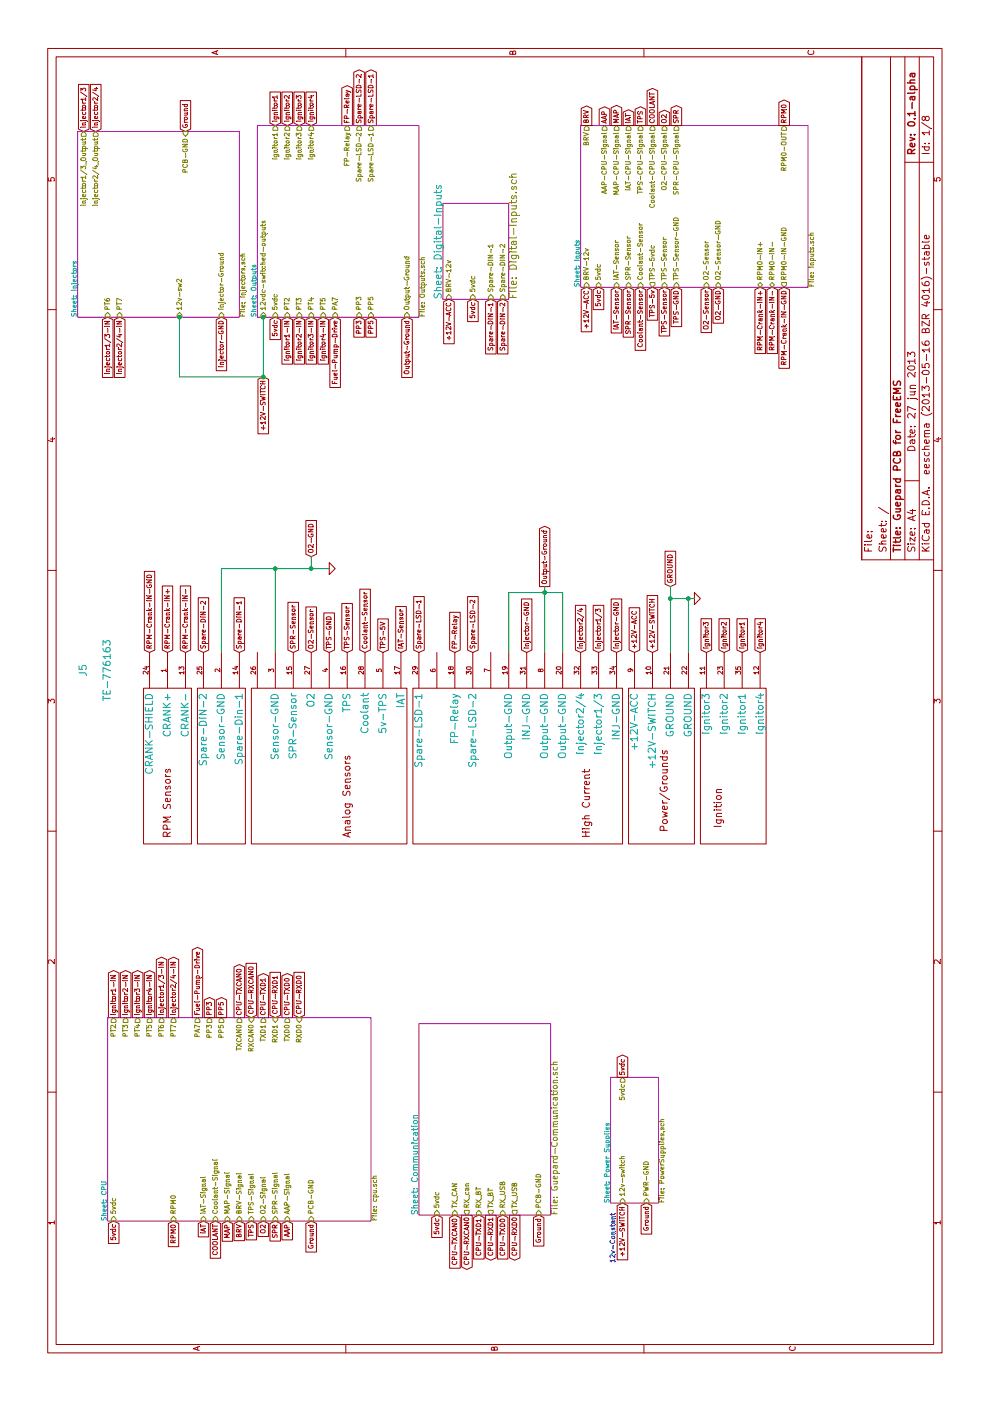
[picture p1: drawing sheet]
EESchema Schematic File Version 2  date 27/06/2013 10:27:40
LIBS:Guepard
LIBS:Guepard-Communication
LIBS:opto
LIBS:power
LIBS:conn
LIBS:transistors
LIBS:polyswitch_smd
LIBS:device
LIBS:texas-msp
LIBS:Guepard-cache
EELAYER 27 0
EELAYER END
$Descr A4 11693 8268
encoding utf-8
Sheet 1 8
Title "Guepard PCB for FreeEMS"
Date "27 jun 2013"
Rev "0.1-alpha"
Comp ""
Comment1 ""
Comment2 ""
Comment3 ""
Comment4 ""
$EndDescr
Text GLabel 6250 4400 2    40   Input ~ 0
Injector-GND
Text HLabel 9300 6550 2    40   Input ~ 0
RPM0-IN-GND
Text GLabel 9300 6550 0    40   Input ~ 0
RPM-Crank-IN-GND
Text GLabel 6250 1250 2    40   Input ~ 0
RPM-Crank-IN-GND
Text GLabel 6800 4550 2    40   Output ~ 0
Output-Ground
Text GLabel 9050 3400 0    40   Input ~ 0
Output-Ground
Text GLabel 6250 6350 2    40   Input ~ 0
Ignitor4
Text GLabel 6250 5900 2    40   Input ~ 0
Ignitor3
Text GLabel 6250 6050 2    40   Input ~ 0
Ignitor2
Text GLabel 6250 6200 2    40   Input ~ 0
Ignitor1
Text GLabel 6250 5150 2    40   Input ~ 0
Injector-GND
Text GLabel 9050 1850 0    40   Input ~ 0
Injector-GND
Text GLabel 6250 4850 2    40   Input ~ 0
Injector2/4
Text GLabel 6250 5000 2    40   Input ~ 0
Injector1/3
Text GLabel 10600 800  2    40   Input ~ 0
Injector2/4
Text GLabel 10600 700  2    40   Input ~ 0
Injector1/3
Text GLabel 7050 2600 2    40   Input ~ 0
O2-GND
Text GLabel 6250 2750 2    40   Input ~ 0
TPS-GND
Text GLabel 6250 3200 2    40   Input ~ 0
TPS-5V
Text GLabel 9200 4200 0    40   Input ~ 0
Spare-DIN-2
Text GLabel 9200 4100 0    40   Input ~ 0
Spare-DIN-1
Text GLabel 9200 3750 0    40   Input ~ 0
+12V-ACC
Text HLabel 9200 3750 2    40   Output ~ 0
BRV-12v
Text GLabel 6250 3500 2    40   Input ~ 0
Spare-LSD-1
Text GLabel 6250 3950 2    40   Input ~ 0
Spare-LSD-2
Text GLabel 10650 3100 2    40   Output ~ 0
Spare-LSD-1
Text GLabel 10650 3000 2    40   Output ~ 0
Spare-LSD-2
Text GLabel 10650 2600 2    40   Input ~ 0
Ignitor4
Text GLabel 10650 2500 2    40   Input ~ 0
Ignitor3
Text GLabel 10650 2400 2    40   Input ~ 0
Ignitor2
Text GLabel 10650 2300 2    40   Input ~ 0
Ignitor1
Text GLabel 8550 2200 0    40   Input ~ 0
+12V-SWITCH
Text GLabel 6800 5600 2    40   Input ~ 0
GROUND
Text GLabel 6250 5450 2    40   Input ~ 0
+12V-SWITCH
Text GLabel 9300 4900 0    40   Input ~ 0
+12V-ACC
Text GLabel 10650 2900 2    40   Output ~ 0
FP-Relay
Text GLabel 6250 3800 2    40   Input ~ 0
FP-Relay
Text GLabel 1650 5200 0    40   Input ~ 0
+12V-SWITCH
Text GLabel 6250 5300 2    40   Input ~ 0
+12V-ACC
Text GLabel 6250 2450 2    40   Input ~ 0
SPR-Sensor
Text GLabel 6250 1550 2    40   Input ~ 0
RPM-Crank-IN-
Text GLabel 6250 1400 2    40   Input ~ 0
RPM-Crank-IN+
Text GLabel 6250 2600 2    40   Input ~ 0
O2-Sensor
Text GLabel 6250 2900 2    40   Input ~ 0
TPS-Sensor
Text GLabel 6250 3050 2    40   Input ~ 0
Coolant-Sensor
Text GLabel 6250 3350 2    40   Input ~ 0
IAT-Sensor
Text GLabel 9300 6450 0    40   Input ~ 0
RPM-Crank-IN-
Text GLabel 9300 6350 0    40   Input ~ 0
RPM-Crank-IN+
Text GLabel 9300 6000 0    40   Input ~ 0
O2-GND
Text GLabel 9300 5900 0    40   Input ~ 0
O2-Sensor
Text GLabel 9300 5650 0    40   Input ~ 0
TPS-GND
Text GLabel 9300 5550 0    40   Input ~ 0
TPS-Sensor
Text GLabel 9300 5450 0    40   Input ~ 0
TPS-5v
Text GLabel 9300 5350 0    40   Input ~ 0
Coolant-Sensor
Text GLabel 9300 5250 0    40   Input ~ 0
SPR-Sensor
Text GLabel 9300 5150 0    40   Input ~ 0
IAT-Sensor
Text GLabel 3200 1650 2    40   Output ~ 0
Fuel-Pump-Drive
Text GLabel 9050 2700 0    40   Input ~ 0
Ignitor4-IN
Text GLabel 9050 2600 0    40   Input ~ 0
Ignitor3-IN
Text GLabel 9050 2500 0    40   Input ~ 0
Ignitor2-IN
Text GLabel 9050 2400 0    40   Input ~ 0
Ignitor1-IN
Text GLabel 9200 3950 0    40   Input ~ 0
5vdc
Text GLabel 3200 950  2    40   Output ~ 0
Ignitor1-IN
Text GLabel 3200 1050 2    40   Output ~ 0
Ignitor2-IN
Text GLabel 10650 5050 2    40   Output ~ 0
AAP
Text GLabel 1500 2400 0    40   Input ~ 0
AAP
Text GLabel 9050 2300 0    40   Input ~ 0
5vdc
Text GLabel 1650 5400 0    40   Input ~ 0
Ground
Text GLabel 1500 2600 0    40   Input ~ 0
Ground
Text GLabel 10600 1550 2    40   Input ~ 0
Ground
Text Notes 1150 5150 0    40   ~ 0
12v-Constant
Text GLabel 3200 1450 2    40   Output ~ 0
Injector2/4-IN
Text GLabel 3200 1350 2    40   Output ~ 0
Injector1/3-IN
Text GLabel 3200 1250 2    40   Output ~ 0
Ignitor4-IN
Text GLabel 3200 1150 2    40   Output ~ 0
Ignitor3-IN
Text GLabel 9050 1000 0    40   Input ~ 0
Injector2/4-IN
Text GLabel 9050 900  0    40   Input ~ 0
Injector1/3-IN
$Sheet
S 9300 4850 1350 1900
U 4F0BB08D
F0 "Inputs" 40
F1 "inputs.sch" 40
F2 "O2-Sensor-GND" I L 9300 6000 40 
F3 "TPS-Sensor-GND" I L 9300 5650 40 
F4 "Coolant-Sensor" I L 9300 5350 40 
F5 "Coolant-CPU-Signal" O R 10650 5450 40 
F6 "O2-Sensor" I L 9300 5900 40 
F7 "O2-CPU-Signal" O R 10650 5550 40 
F8 "IAT-CPU-Signal" O R 10650 5250 40 
F9 "IAT-Sensor" I L 9300 5150 40 
F10 "TPS-CPU-Signal" O R 10650 5350 40 
F11 "TPS-Sensor" I L 9300 5550 40 
F12 "SPR-Sensor" I L 9300 5250 40 
F13 "SPR-CPU-Signal" O R 10650 5650 40 
F14 "BRV" O R 10650 4900 40 
F15 "MAP-CPU-Signal" O R 10650 5150 40 
F16 "BRV-12v" I L 9300 4900 40 
F17 "TPS-5vdc" O L 9300 5450 40 
F18 "5vdc" I L 9300 5000 40 
F19 "RPM0-IN-" B L 9300 6450 40 
F20 "RPM0-IN+" B L 9300 6350 40 
F21 "RPM0-OUT" O R 10650 6550 40 
F22 "AAP-CPU-Signal" O R 10650 5050 40 
$EndSheet
Text GLabel 9300 5000 0    40   Input ~ 0
5vdc
Text GLabel 1500 2000 0    40   Input ~ 0
BRV
Text GLabel 9050 2800 0    40   Input ~ 0
Fuel-Pump-Drive
$Sheet
S 9050 2150 1600 1350
U 4F0D82A1
F0 "Outputs" 40
F1 "Outputs.sch" 40
F2 "FP-Relay" O R 10650 2900 40 
F3 "Spare-LSD-2" O R 10650 3000 40 
F4 "PA7" I L 9050 2800 40 
F5 "Spare-LSD-1" O R 10650 3100 40 
F6 "12vdc-switched-outputs" I L 9050 2200 40 
F7 "5vdc" I L 9050 2300 40 
F8 "Ignitor1" O R 10650 2300 40 
F9 "Ignitor2" O R 10650 2400 40 
F10 "Ignitor3" O R 10650 2500 40 
F11 "Ignitor4" O R 10650 2600 40 
F12 "PT2" I L 9050 2400 40 
F13 "PT3" I L 9050 2500 40 
F14 "PT4" I L 9050 2600 40 
F15 "PT5" I L 9050 2700 40 
F16 "PP3" I L 9050 3000 40 
F17 "PP5" I L 9050 3100 40 
F18 "Output-Ground" I L 9050 3400 40 
$EndSheet
$Sheet
S 9050 650  1550 1350
U 4F0D0381
F0 "Injectors" 40
F1 "Injectors.sch" 40
F2 "PT6" I L 9050 900 40 
F3 "Injector2/4_Output" O R 10600 800 40 
F4 "Injector1/3_Output" O R 10600 700 40 
F5 "PT7" I L 9050 1000 40 
F6 "12v-sw2" I L 9050 1500 40 
F7 "PCB-GND" I R 10600 1550 40 
F8 "Injector-Ground" I L 9050 1850 40 
$EndSheet
$Sheet
S 1650 5100 1050 400 
U 4F0A4778
F0 "Power Supplies" 40
F1 "PowerSupplies.sch" 40
F2 "12v-switch" I L 1650 5200 40 
F3 "5vdc" O R 2700 5200 40 
F4 "PWR-GND" I L 1650 5400 40 
$EndSheet
Text GLabel 10650 6550 2    40   Output ~ 0
RPM0
Text GLabel 1500 2200 0    40   Input ~ 0
O2
Text GLabel 10650 5550 2    40   Output ~ 0
O2
Text GLabel 1500 2100 0    40   Input ~ 0
TPS
Text GLabel 10650 5350 2    40   Output ~ 0
TPS
Text GLabel 1500 1800 0    40   Input ~ 0
COOLANT
Text GLabel 10650 5450 2    40   Output ~ 0
COOLANT
Text GLabel 1500 2300 0    40   Input ~ 0
SPR
Text GLabel 10650 5650 2    40   Output ~ 0
SPR
Text GLabel 1500 1700 0    40   Input ~ 0
IAT
Text GLabel 10650 5250 2    40   Output ~ 0
IAT
Text GLabel 10650 5150 2    40   Output ~ 0
MAP
Text GLabel 10650 4900 2    40   Output ~ 0
BRV
Text GLabel 1500 1450 0    40   Input ~ 0
RPM0
Text GLabel 1500 1900 0    40   Input ~ 0
MAP
Text GLabel 1500 950  0    40   Input ~ 0
5vdc
Text GLabel 2700 5200 2    40   Output ~ 0
5vdc
Text GLabel 1550 3650 0    40   Input ~ 0
5vdc
Text GLabel 1550 4500 0    40   Input ~ 0
Ground
Text GLabel 3200 2000 2    40   Output ~ 0
CPU-TXCAN0
Text GLabel 3200 2100 2    40   Input ~ 0
CPU-RXCAN0
Text GLabel 3200 2200 2    40   Output ~ 0
CPU-TXD1
Text GLabel 3200 2300 2    40   Input ~ 0
CPU-RXD1
Text GLabel 3200 2400 2    40   Output ~ 0
CPU-TXD0
Text GLabel 3200 2500 2    40   Input ~ 0
CPU-RXD0
Text GLabel 1550 3800 0    40   Input ~ 0
CPU-TXCAN0
Text GLabel 1550 3900 0    40   Output ~ 0
CPU-RXCAN0
Text GLabel 1550 4000 0    40   Input ~ 0
CPU-TXD1
Text GLabel 1550 4100 0    40   Output ~ 0
CPU-RXD1
Text GLabel 1550 4200 0    40   Input ~ 0
CPU-TXD0
Text GLabel 1550 4300 0    40   Output ~ 0
CPU-RXD0
$Sheet
S 1500 900  1700 2200
U 4F0A2F06
F0 "CPU" 40
F1 "cpu.sch" 40
F2 "SPR-Signal" I L 1500 2300 40 
F3 "BRV-Signal" I L 1500 2000 40 
F4 "MAP-Signal" I L 1500 1900 40 
F5 "O2-Signal" I L 1500 2200 40 
F6 "TPS-Signal" I L 1500 2100 40 
F7 "Coolant-Signal" I L 1500 1800 40 
F8 "IAT-Signal" I L 1500 1700 40 
F9 "AAP-Signal" I L 1500 2400 40 
F10 "5vdc" I L 1500 950 40 
F11 "PT4" O R 3200 1150 40 
F12 "PT3" O R 3200 1050 40 
F13 "PT2" O R 3200 950 40 
F14 "PT5" O R 3200 1250 40 
F15 "PCB-GND" I L 1500 2600 40 
F16 "RPM0" I L 1500 1450 40 
F17 "PT6" O R 3200 1350 40 
F18 "PT7" O R 3200 1450 40 
F19 "TXCAN0" O R 3200 2000 40 
F20 "RXCAN0" I R 3200 2100 40 
F21 "TXD1" O R 3200 2200 40 
F22 "RXD1" I R 3200 2300 40 
F23 "TXD0" O R 3200 2400 40 
F24 "RXD0" I R 3200 2500 40 
F25 "PP3" O R 3200 1750 40 
F26 "PA7" O R 3200 1650 40 
F27 "PP5" O R 3200 1850 40 
$EndSheet
$Comp
L TE-776163 J5
U 1 1
P 6250 3700
F 0 "J5" H 6100 6700 60  0000 C CNN
F 1 "TE-776163" H 6100 6500 60  0000 C CNN
F 2 "~" H 6250 3700 60  0000 C CNN
F 3 "~" H 6250 3700 60  0000 C CNN
	1    6250 3700
	1    0    0    -1  
$EndComp
$Comp
L GND #PWR01
U 1 1
P 6700 5800
F 0 "#PWR01" H 6700 5800 30  0001 C CNN
F 1 "GND" H 6700 5730 30  0001 C CNN
F 2 "" H 6700 5800 60  0000 C CNN
F 3 "" H 6700 5800 60  0000 C CNN
	1    6700 5800
	1    0    0    -1  
$EndComp
Text GLabel 6250 2000 2    40   Input ~ 0
Spare-DIN-1
Text GLabel 6250 1700 2    40   Input ~ 0
Spare-DIN-2
Wire Wire Line
	9050 1500 8550 1500
Wire Wire Line
	8550 1500 8550 2200
Wire Wire Line
	8550 2200 9050 2200
Connection ~ 8550 2200
Connection ~ 9050 2200
Connection ~ 9050 1500
Wire Wire Line
	6250 5600 6800 5600
Connection ~ 6700 5600
Wire Wire Line
	6950 1850 6950 2750
$Comp
L GND #PWR02
U 1 1
P 6950 2750
F 0 "#PWR02" H 6950 2750 30  0001 C CNN
F 1 "GND" H 6950 2680 30  0001 C CNN
F 2 "" H 6950 2750 60  0000 C CNN
F 3 "" H 6950 2750 60  0000 C CNN
	1    6950 2750
	1    0    0    -1  
$EndComp
$Sheet
S 1550 3500 1600 1100
U 51A60BA0
F0 "Communication" 50
F1 "Guepard-Communication.sch" 50
F2 "TX_CAN" I L 1550 3800 40 
F3 "RX_can" O L 1550 3900 40 
F4 "RX_BT" I L 1550 4000 40 
F5 "TX_BT" O L 1550 4100 40 
F6 "RX_USB" I L 1550 4200 40 
F7 "TX_USB" O L 1550 4300 40 
F8 "PCB-GND" I L 1550 4500 40 
F9 "5vdc" I L 1550 3650 40 
$EndSheet
Text GLabel 3200 1750 2    40   Output ~ 0
PP3
Text GLabel 3200 1850 2    40   Output ~ 0
PP5
Text GLabel 9050 3000 0    40   Input ~ 0
PP3
Text GLabel 9050 3100 0    40   Input ~ 0
PP5
Wire Wire Line
	6700 5600 6700 5800
Wire Wire Line
	6250 5750 6700 5750
Connection ~ 6700 5750
Wire Wire Line
	6800 4550 6250 4550
Wire Wire Line
	6750 4700 6250 4700
Wire Wire Line
	6750 4250 6750 4700
Connection ~ 6750 4550
Wire Wire Line
	6250 4250 6750 4250
Wire Wire Line
	6250 1850 6950 1850
Wire Wire Line
	7050 2600 6950 2600
Connection ~ 6950 2600
Wire Wire Line
	6250 2300 6950 2300
Connection ~ 6950 2300
$Sheet
S 9200 3700 800  550 
U 51767E16
F0 "Digital-Inputs" 60
F1 "Digital-Inputs.sch" 60
F2 "Spare-DIN-1" I L 9200 4100 40 
F3 "Spare-DIN-2" I L 9200 4200 40 
F4 "5vdc" I L 9200 3950 40 
$EndSheet
$EndSCHEMATC
